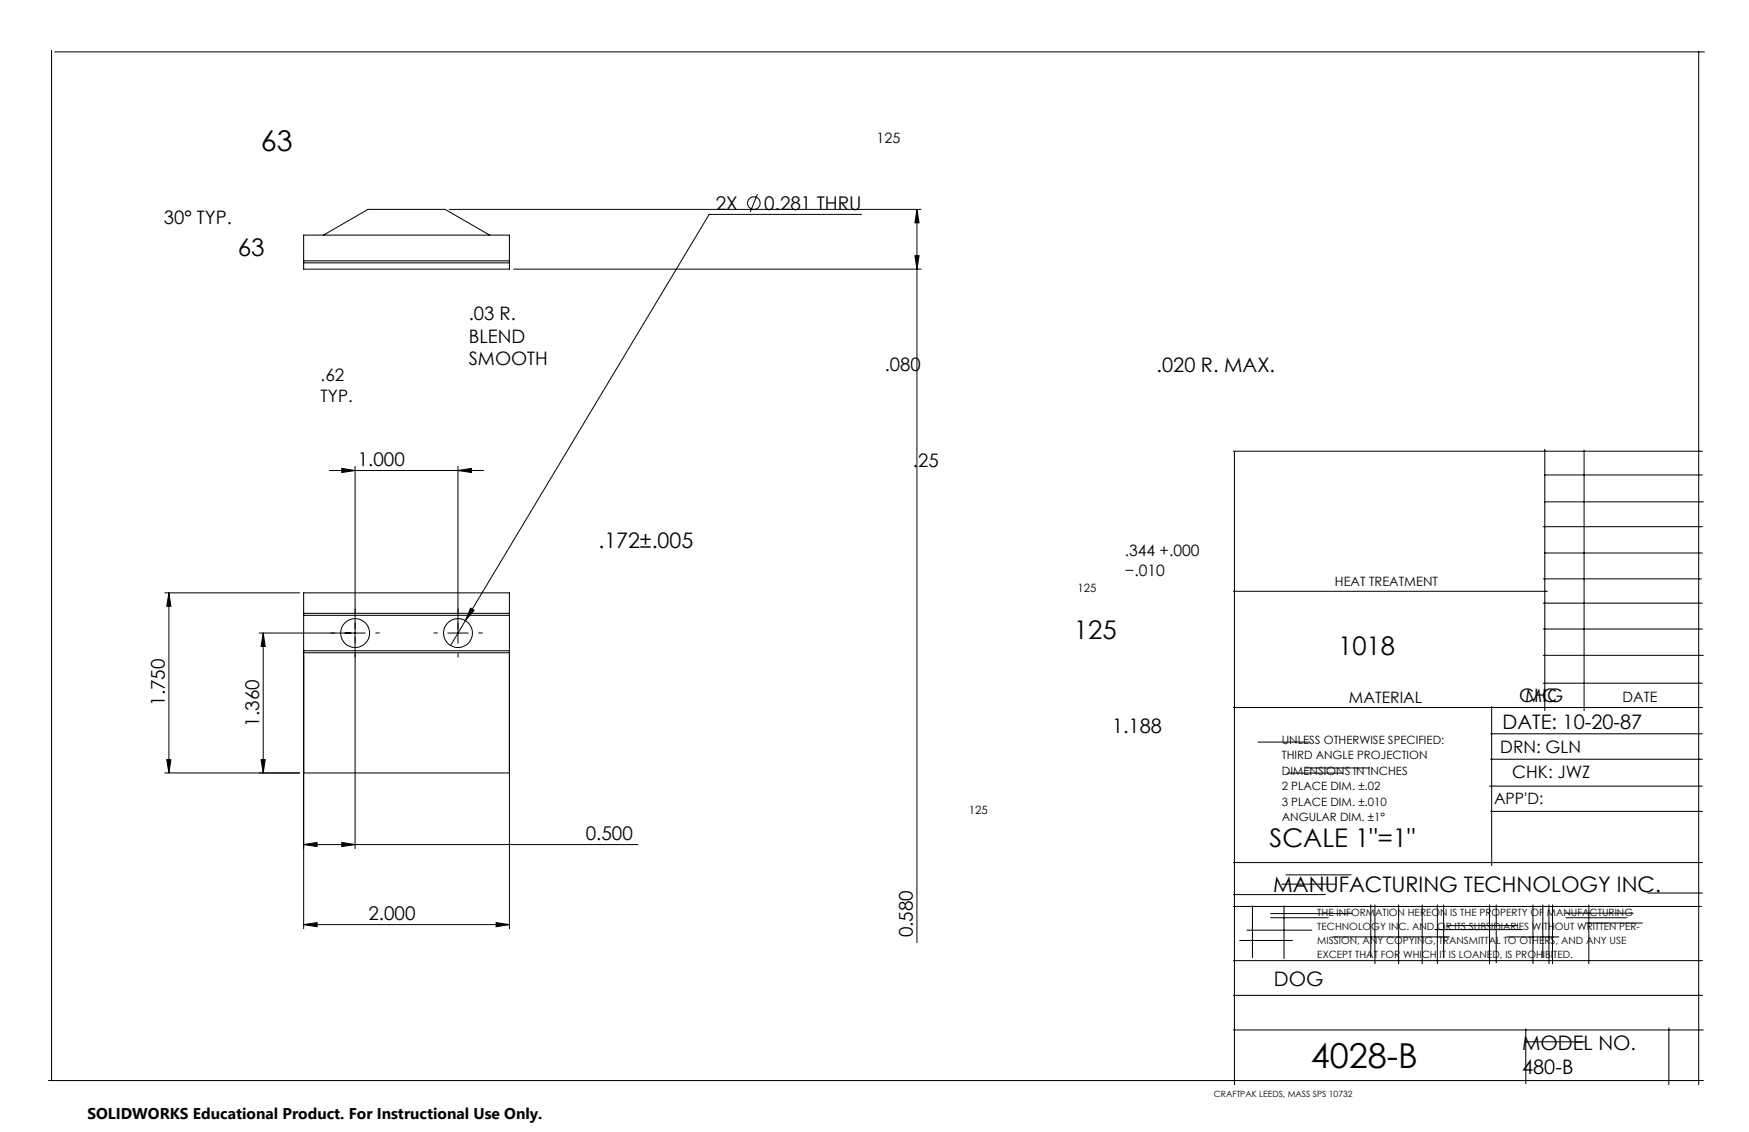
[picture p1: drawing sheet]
<svg xmlns="http://www.w3.org/2000/svg" width="432mm" height="279mm" viewBox="0 0 432 279" stroke-linecap="round" stroke-linejoin="round" font-family="sans-serif">
<g fill="none" stroke="#000" stroke-width=".25">
<path d="M12.7 12.4v254.3M13.5 12.8h407.3M419.4 12.7v255M79.9 58l10.9-6.3h19.1l11 6.3M110.9 51.7h116.5M187 47.9l-1.8 4.5M212.7 52.9h-37.6l-60.2 100.3M226.4 51.7l.5 3.3h-1zM226.4 51.7v181M75 64.4v.5M75 64.4v-6.4h50.8v6.4M75 64.9v1.5h50.8v-1.5"/>
<path d="M75 64.4h50.8M75 64.9h50.8M125.8 64.4v.5M126.8 66.4h100.6M225.9 63.1h1l-.5 3.3zM81.3 116.1h38.1M84.4 115.6l3.3 .5-3.3 .5zM87.7 115.1v94.3M113.1 116.1l3.3-.5v1zM113.1 115.1v43.7M304.5 111.4h115.8M304.8 111.4v156.3"/>
<path d="M381.3 117.2h39M381.4 110.9v64.5M391.1 111.1v64.3M381 130h39.3M381.3 123.9h39.2M381.3 136.5h39M40.7 146.3h33.3M41.7 146.3l.5 3.3h-1zM41.7 146.3v44.5M64 156.2h26.2M65 156.2l.5 3.4h-1zM65 156.2v34.6"/>
<path d="M75 151.4v.5M75 151.9h50.8M75 151.4v-5.1h50.8v5.1M75 151.9v8.7M75 151.4h50.8M110.6 156.2h5M114.9 153.2l-3.7 6.1M116.2 150.1l.9 .5-2.2 2.6zM125.8 151.4v.5M125.8 151.9v8.7M304.5 145.9h77.5M381 142.9h39.1"/>
<path d="M381 148.9h39.3M381 155.3h39.3M75 160.6v.5M75 160.6h50.8M75 161.1v68.1M75 161.1h50.8M125.8 160.6v.5M125.8 161.1v68.1M304.5 174.6h115.8M368.3 174.4v39.2M381 161.7h39.5M381 168.6h39.3"/>
<path d="M40.7 190.8h33.3M41.2 187.5h1l-.5 3.3zM64.5 187.5h1l-.5 3.3zM75 190.8h50.8M310.6 183.2h12.8M317.7 190.8h13.8M322.4 189.5h15.8M367.7 194h52.6M368 181.1h52.3M368 187.4h52.3M75 208.5l3.3-.6v1.1zM75 208.5h82.5"/>
<path d="M84.4 207.9l3.3 .6-3.3 .5zM304.5 212.9h115.8M316.5 218.2h13.2M317.5 215.9h16.1M368 200.3h52.3M75 228.2l3.3-.5v1zM75 228.2h50.8M122.5 227.7l3.3 .5-3.3 .5zM304.5 220.8h22.7M304.5 223.7h115.6M304.5 237.1h115.8M306 232.1h13.1"/>
<path d="M307.8 229.6h16.1M309.2 223.6v12.8M313.7 225.5h20.1M313.7 226.5h14.3M317 223.6v13M329 231.2h28.8M338.4 223.3v13.1M339.4 223.3v14.6M345.3 223.3v14.6M351.1 223.3v14.6M354.2 229.4h21.5M354.9 223.3v14.6"/>
<path d="M356.4 223.3v13.1M357.3 228.5h17.3M367.7 223.3v14.6M369.4 223.3v14.3M372.1 231.2h12.7M378.5 223.3v14.6M380.9 223.3v13.1M382.4 223.3v14.6M383.3 223.3v14.6M386.4 225.4h16.8M386.6 226.5h15.1M391.5 227.8h14"/>
<path d="M392.3 223.3v14.6M406.8 220.4h13.5M304.5 245.7h115.8M304.5 254.2h116M376.4 257.1h14.8M376.7 254v13.5M412 253.7v14M12 266.7h408.5"/>
<circle cx="186.1" cy="50.1" r="1.55"/>
<circle cx="87.7" cy="156.3" r="3.6"/>
<circle cx="113.1" cy="156.3" r="3.6"/>
</g>
<path d="M82.7 156.2h-1.1M87.7 151.2v-1M92.7 156.2h1.1M108.1 156.2h-1.1M113.1 151.2v-1M118.1 156.2h1.1M87.7 161.2v1.1M113.1 161.2v1.1" fill="none" stroke="#000" stroke-width=".25" stroke-dasharray="15.2 1.3 1.3 1.3" stroke-linecap="butt"/>
<g fill="#000">
<path d="M65 156.2l.5 3.4h-1zM64.5 187.5h1l-.5 3.3z"/>
<path d="M41.2 187.5h1l-.5 3.3zM41.7 146.3l.5 3.3h-1zM225.9 63.1h1l-.5 3.3zM226.4 51.7l.5 3.3h-1z"/>
<path d="M84.4 207.9l3.3 .6-3.3 .5zM75 208.5l3.3-.6v1.1z"/>
<path d="M75 228.2l3.3-.5v1zM122.5 227.7l3.3 .5-3.3 .5zM116.2 150.1l-1.3 3.1 2.2-2.6zM84.4 115.6l3.3 .5-3.3 .5zM113.1 116.1l3.3-.5v1z"/>
</g>
<text font-size="8.5" x="323.6" y="263.5">4028-B</text>
<text font-size="7.1" x="64.4" y="37.3">63</text>
<g font-size="6.3">
<text x="265.1" y="157.8">125</text>
<text x="330.4" y="161.7">1018</text>
<text x="313.4" y="209">SCALE 1&quot;=1&quot;</text>
</g>
<text font-size="6" x="58.7" y="63.2">63</text>
<g font-size="5.3">
<text x="147.7" y="135.2">.172±.005</text>
<text x="314.4" y="220.3">MANUFACTURING TECHNOLOGY INC.</text>
</g>
<g font-size="4.9">
<text x="285.6" y="91.8">.020 R. MAX.</text>
<text x="371" y="179.8">DATE: 10-20-87</text>
<text x="274.5" y="180.8">1.188</text>
<text x="314.5" y="243.4">DOG</text>
<text x="375.8" y="259.2">MODEL NO.</text>
<text x="375.8" y="265.1">480-B</text>
</g>
<g font-size="4.7">
<text x="176.7" y="51.8">2X</text>
<text x="188.7" y="51.8">0.281 THRU</text>
<text x="88.3" y="115.1">1.000</text>
<text x="40.7" y="174.2" transform="rotate(-90 40.7 174.2)">1.750</text>
<text x="64" y="179.3" transform="rotate(-90 64 179.3)">1.360</text>
<text x="144.6" y="207.4">0.500</text>
<text x="90.9" y="227.2">2.000</text>
<text x="225.4" y="231.4" transform="rotate(-90 225.4 231.4)">0.580</text>
</g>
<g font-size="4.6">
<text x="40.5" y="55.3">30° TYP.</text>
<text x="115.7" y="79">.03 R.</text>
<text x="115.7" y="84.6">BLEND</text>
<text x="115.7" y="90.2">SMOOTH</text>
<text x="218.5" y="91.5">.080</text>
<text x="225.4" y="115.4">.25</text>
<text x="375.1" y="173.2">CHG</text>
<text x="376.5" y="173.2">MC</text>
</g>
<g font-size="4.2">
<text x="79.2" y="94">.62</text>
<text x="79.2" y="99.3">TYP.</text>
<text x="370.4" y="185.9">DRN: GLN</text>
<text x="373.3" y="192.1">CHK: JWZ</text>
</g>
<g font-size="3.9">
<text x="277.7" y="137.2">.344 +.000</text>
<text x="277.7" y="142.1">−.010</text>
<text x="333" y="173.5">MATERIAL</text>
<text x="368.9" y="198.4">APP'D:</text>
</g>
<text font-size="3.8" x="21.6" y="276.3">SOLIDWORKS Educational Product. For Instructional Use Only.</text>
<g font-size="3.5">
<text x="216.4" y="35.3">125</text>
<text x="400.6" y="173.3">DATE</text>
</g>
<text font-size="3.2" x="329.6" y="144.6">HEAT TREATMENT</text>
<g font-size="2.8">
<text x="266" y="146">125</text>
<text x="316.5" y="183.6">UNLESS OTHERWISE SPECIFIED:</text>
<text x="316.5" y="187.4">THIRD ANGLE PROJECTION</text>
<text x="316.5" y="191.3">DIMENSIONS IN INCHES</text>
<text x="316.5" y="195.1">2 PLACE DIM. ±.02</text>
<text x="239.2" y="201">125</text>
<text x="316.5" y="198.9">3 PLACE DIM. ±.010</text>
<text x="316.5" y="202.7">ANGULAR DIM. ±1°</text>
</g>
<g font-size="2.5">
<text x="325.2" y="226.1">THE INFORMATION HEREON IS THE PROPERTY OF MANUFACTURING</text>
<text x="325.2" y="229.6">TECHNOLOGY INC. AND OR ITS SUBSIDIARIES WITHOUT WRITTEN PER-</text>
<text x="325.2" y="233.1">MISSION, ANY COPYING, TRANSMITTAL TO OTHERS, AND ANY USE</text>
<text x="325.2" y="236.5">EXCEPT THAT FOR WHICH IT IS LOANED, IS PROHIBITED.</text>
</g>
<text font-size="2.1" x="299.7" y="270.8">CRAFTPAK LEEDS, MASS SPS 10732</text>
</svg>
